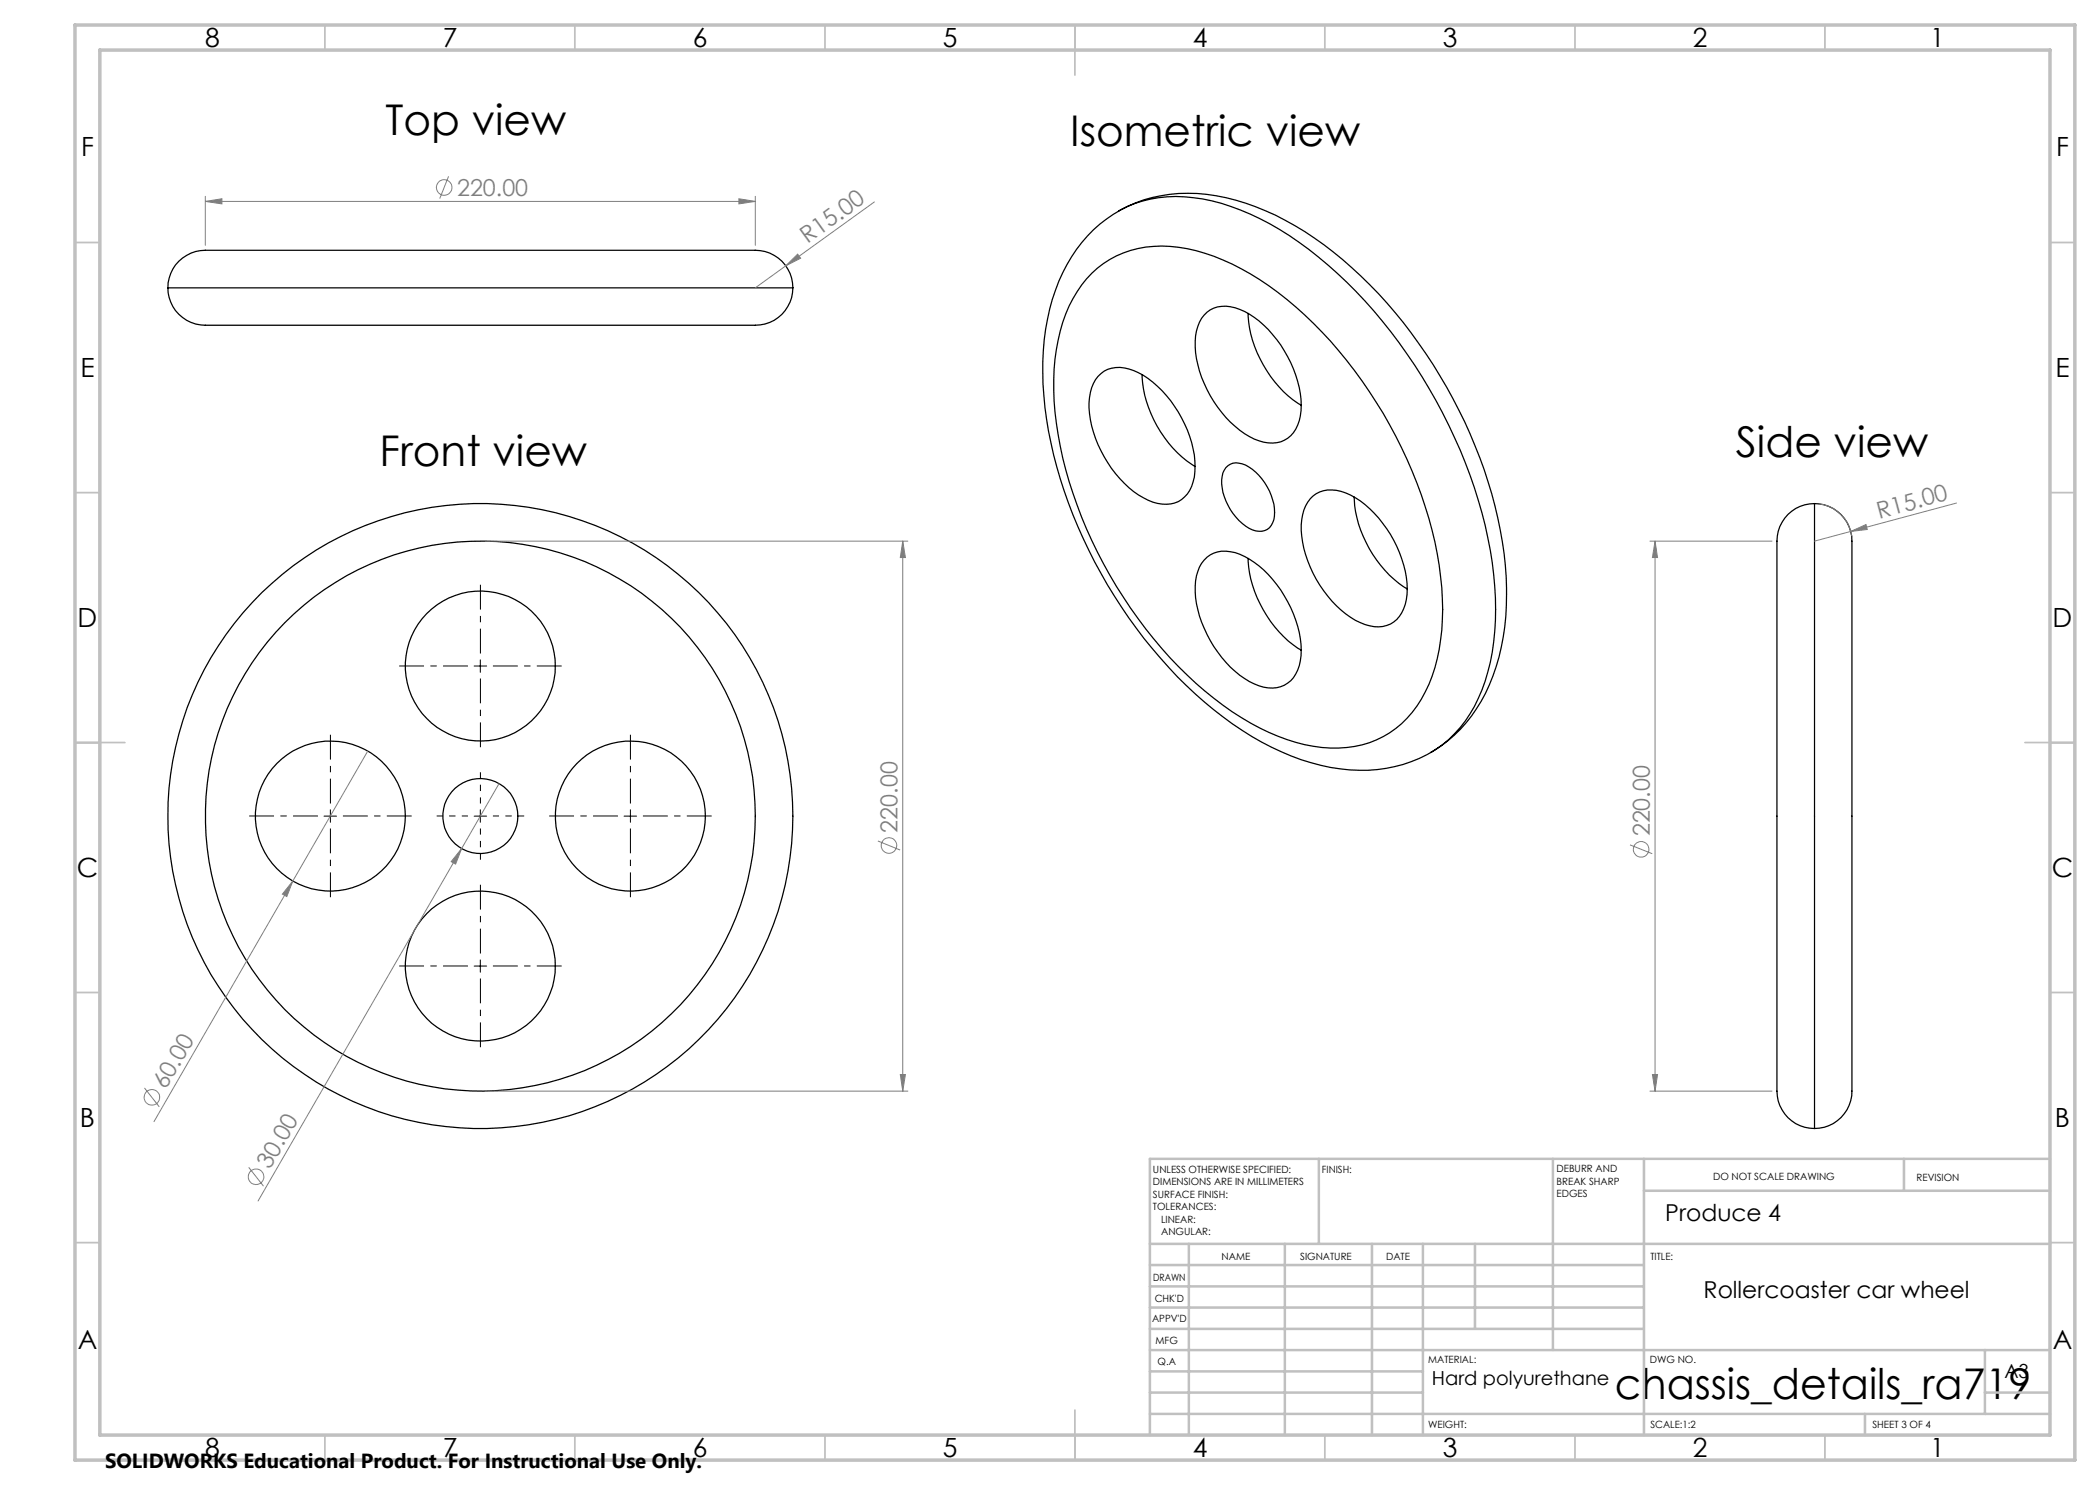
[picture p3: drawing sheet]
<svg xmlns="http://www.w3.org/2000/svg" width="420mm" height="297mm" viewBox="0 0 420 297" stroke-linecap="round" stroke-linejoin="round" font-family="sans-serif">
<g fill="none" stroke="#000" stroke-width=".25">
<path d="M33.6 57.6a7.7 7.7 0 0 1 8.7-7.5h107.2a10.5 10.5 0 0 1 5.3 1 7.5 7.5 0 0 1 3.8 6.5M33.6 57.6a7.6 7.6 0 0 0 8.7 7.4h107.2a10.8 10.8 0 0 0 5.3-.9 7.6 7.6 0 0 0 3.8-6.5M33.6 57.6h125M218.4 54.6a20.1 20.1 0 0 1 17.3-5.1 45 45 0 0 1 21.7 10.4 89.6 89.6 0 0 1 30.4 53.1 47.4 47.4 0 0 1-1.4 22.3 21.1 21.1 0 0 1-11.1 12.7 24.5 24.5 0 0 1-17.9-.1 57.4 57.4 0 0 1-21.7-14.6 90.8 90.8 0 0 1-24.1-46.3 45.5 45.5 0 0 1 1.5-24.2 24.3 24.3 0 0 1 5.3-8.2zM218.7 46a27.4 27.4 0 0 1 22.6-7.1 51.5 51.5 0 0 1 25.4 11.5 96.3 96.3 0 0 1 28.3 38.7 77.9 77.9 0 0 1 6.3 31.9 39.5 39.5 0 0 1-7 22.2 27 27 0 0 1-26.3 10.6 50.6 50.6 0 0 1-23.4-10.4 94.8 94.8 0 0 1-29-38.1 80.5 80.5 0 0 1-7-33 39 39 0 0 1 7.8-23.8zM223.7 42.2a24.4 24.4 0 0 1 16.8-2.4 52.6 52.6 0 0 1 23.2 11.6 101.7 101.7 0 0 1 29.4 41.1 77.1 77.1 0 0 1 5.8 33.8 35.1 35.1 0 0 1-5.8 17.9 21.9 21.9 0 0 1-6.9 6.3M219.6 75.3a6 6 0 0 1 7.1-1.2 21 21 0 0 1 10.2 10.7 17 17 0 0 1 1.7 11.6 5.6 5.6 0 0 1-7.1 4.3 17 17 0 0 1-9.2-7 22.8 22.8 0 0 1-4.5-13.2 8.4 8.4 0 0 1 1.8-5.2zM228.4 74.9a23.4 23.4 0 0 0 10.6 18.4M241.4 62.4a6.3 6.3 0 0 1 6.5-.5 20.9 20.9 0 0 1 10.3 10.7 17.6 17.6 0 0 1 1.7 11.5 5.8 5.8 0 0 1-8.1 4.1 20.5 20.5 0 0 1-11-11.5 16.3 16.3 0 0 1-1.2-11.4 5.9 5.9 0 0 1 1.8-2.9zM249.6 62.7a23.6 23.6 0 0 0 10.6 18.4M245.2 93.5a2.84 2.84 0 0 1 3.3-.7 11.1 11.1 0 0 1 6.4 10.5 2.99 2.99 0 0 1-4.4 2.7 11.1 11.1 0 0 1-6.1-10.8l.2-.6zM262 99.8a6 6 0 0 1 7.2-1.2 20.4 20.4 0 0 1 9.6 9.5 19.3 19.3 0 0 1 2.5 11.8 6.1 6.1 0 0 1-4.8 5.4 10.2 10.2 0 0 1-7.3-2.5 23.5 23.5 0 0 1-9-17.8 8.4 8.4 0 0 1 1.8-5.2z"/>
<path d="M270.8 99.4a23.4 23.4 0 0 0 10.6 18.4M241.4 111.4a6.2 6.2 0 0 1 6.5-.6 21.1 21.1 0 0 1 10.3 10.8 17.6 17.6 0 0 1 1.7 11.5 5.8 5.8 0 0 1-8.1 4.1 20.1 20.1 0 0 1-10.4-10.3 18.3 18.3 0 0 1-2.1-11.7 6.7 6.7 0 0 1 2.1-3.8zM249.6 111.7a23.4 23.4 0 0 0 10.6 18.3M362.9 100.7a7.6 7.6 0 0 1 7.5 8.6v107.2a11.1 11.1 0 0 1-1 5.5 7.4 7.4 0 0 1-6.5 3.7M362.9 100.7a7.7 7.7 0 0 0-7.5 8.6v107.2a12.3 12.3 0 0 0 .6 4.6 7.5 7.5 0 0 0 6.9 4.6M362.9 100.7v125"/>
<circle cx="96.1" cy="133.2" r="15"/>
<circle cx="66.1" cy="163.2" r="15"/>
<circle cx="96.1" cy="163.2" r="55"/>
<circle cx="96.1" cy="163.2" r="62.5"/>
<circle cx="96.1" cy="163.2" r="7.5"/>
<circle cx="126.1" cy="163.2" r="15"/>
<circle cx="96.1" cy="193.2" r="15"/>
</g>
<g fill="none" stroke="#808080" stroke-width=".2">
<path d="M41.1 39.3v9.8M89.7 35.3l-1.8 4.4M147.8 39.8l3.3 .5-3.3 .5zM151.1 39.3v9.8M41.1 40.3l3.3-.5v1zM41.1 40.3h110M157.2 53.2l2.3-2.4 .6 .8zM157.2 53.2l-6.1 4.4M174.9 40.4l-17.7 12.8M97.1 108.2h84.5M180.6 108.2l.5 3.3h-1zM180.6 108.2v110"/>
<path d="M330 108.2h24.4M331 108.2l.5 3.3h-1zM331 108.2v110M363.9 100.8a7.6 7.6 0 0 1 6.4 6.4M370.1 106.3l3.1-1.4 .3 1zM391.3 100.6l-28.4 7.6M73.6 150.2l-15 26M99.8 156.7l-7.5 13M58.6 176.2l-1.2 3.1-.9-.5zM58.6 176.2l-27.8 48.1M92.3 169.7l-1.2 3.1-.9-.5zM92.3 169.7l-40.7 70.5"/>
<path d="M175.6 168.2l4.4 1.8M326 169l4.4 1.7M28.9 217.6l3 3.8M97.1 218.2h84.5M180.1 214.9h1l-.5 3.3zM330 218.2h24.4M330.5 214.9h1l-.5 3.3zM49.7 233.5l3 3.7"/>
<circle cx="88.8" cy="37.5" r="1.55"/>
<circle cx="177.8" cy="169.1" r="1.55"/>
<circle cx="328.2" cy="169.9" r="1.55"/>
<circle cx="30.4" cy="219.5" r="1.55"/>
<circle cx="51.2" cy="235.3" r="1.55"/>
</g>
<path d="M93.6 163.2h-6.3M96.1 160.7v-6.3M96.1 165.7v6.2M98.6 163.2h6.2" fill="none" stroke="#000" stroke-width=".2" stroke-dasharray="15.2 1.3 1.3 1.3" stroke-dashoffset="14" stroke-linecap="butt"/>
<g fill="none" stroke="#000" stroke-width=".2" stroke-dasharray="15.2 1.3 1.3 1.3" stroke-dashoffset="10.3" stroke-linecap="butt">
<path d="M93.6 133.2h-13.8M96.1 130.7v-13.8M96.1 135.7v13.7M98.6 133.2h13.7M63.6 163.2h-13.8M66.1 160.7v-13.8M66.1 165.7v13.7M68.6 163.2h13.7M123.6 163.2h-13.8M126.1 160.7v-13.8M126.1 165.7v13.7M128.6 163.2h13.7"/>
<path d="M93.6 193.2h-13.8M96.1 190.7v-13.8M96.1 195.7v13.7M98.6 193.2h13.7"/>
</g>
<path d="M94.8 133.2h2.5M96.1 132v2.5M64.8 163.2h2.5M66.1 162v2.5M94.8 163.2h2.5M96.1 162v2.5M124.8 163.2h2.5M126.1 162v2.5M94.8 193.2h2.5M96.1 192v2.4" fill="none" stroke="#000" stroke-width=".2"/>
<g fill="none" stroke="#c0c0c0" stroke-width=".35">
<path d="M65 5v5M115 5v5M165 5v5M215 5v10M265 5v5M315 5v5M365 5v5M15 48.5h5M410 48.5h5M15 98.5h5M410 98.5h5M15 148.5h10"/>
<path d="M405 148.5h10M15 198.5h5M410 198.5h5M15 248.5h5M410 248.5h5M65 287v5M115 287v5M165 287v5M215 282v10M265 287v5M315 287v5M365 287v5"/>
</g>
<g fill="none" stroke="#c0c0c0" stroke-width=".5">
<path d="M263.8 231.8v17M310.6 231.8v38.2M328.8 231.8v55.2M328.8 238.2h81.2M380.8 231.8v6.4M410 231.8h-180v55.2M230 248.8h180M230 257.3h98.8M230 253h98.8M237.8 248.8v38.2M257 248.8v38.2M274.4 248.8v38.2"/>
<path d="M284.6 248.8v38.2M295 248.8v17M230 265.8h98.8M230 261.5h98.8M230 278.5h54.6M230 274.3h54.6M230 270h180M397 278.5h13M397 270v12.8M230 282.8h180M373 282.8v4.2"/>
</g>
<path d="M15 5h400v287h-400zM20 10h390v277h-390z" fill="none" stroke="#c0c0c0" stroke-width=".7"/>
<g fill="#808080">
<path d="M370.1 106.3l3.1-1.4 .3 1z"/>
<path d="M157.2 53.2l2.3-2.4 .6 .8z"/>
<path d="M58.6 176.2l-1.2 3.1-.9-.5z"/>
<path d="M92.3 169.7l-1.2 3.1-.9-.5z"/>
<path d="M147.8 39.8l3.3 .5-3.3 .5zM41.1 40.3l3.3-.5v1z"/>
<path d="M180.6 108.2l.5 3.3h-1zM180.1 214.9h1l-.5 3.3zM331 108.2l.5 3.3h-1zM330.5 214.9h1l-.5 3.3z"/>
</g>
<g font-size="8.5">
<text x="77.1" y="26.9">Top view</text>
<text x="214" y="29.2">Isometric view</text>
<text x="75.9" y="93.2">Front view</text>
<text x="347.2" y="91.4">Side view</text>
<text x="323" y="279.7">chassis_details_ra719</text>
</g>
<g font-size="5.3">
<text x="41" y="9.5">8</text>
<text x="88.5" y="9.5">7</text>
<text x="138.5" y="9.5">6</text>
<text x="188.5" y="9.5">5</text>
<text x="238.5" y="9.5">4</text>
<text x="288.5" y="9.5">3</text>
<text x="338.5" y="9.5">2</text>
<text x="386" y="9.5">1</text>
<text x="16.2" y="31.2">F</text>
<text x="411.2" y="31.2">F</text>
<text x="16.1" y="75.5">E</text>
<text x="411.1" y="75.5">E</text>
<text x="15.5" y="125.5">D</text>
<text x="410.5" y="125.5">D</text>
<text x="15.4" y="175.5">C</text>
<text x="410.4" y="175.5">C</text>
<text x="16" y="225.5">B</text>
<text x="411" y="225.5">B</text>
<text x="15.5" y="269.7">A</text>
<text x="410.5" y="269.7">A</text>
<text x="41" y="291.5">8</text>
<text x="88.5" y="291.5">7</text>
<text x="138.5" y="291.5">6</text>
<text x="188.5" y="291.5">5</text>
<text x="238.5" y="291.5">4</text>
<text x="288.5" y="291.5">3</text>
<text x="338.5" y="291.5">2</text>
<text x="386" y="291.5">1</text>
</g>
<g font-size="4.7" fill="#808080">
<text x="91.4" y="39.2">220.00</text>
<text x="161.5" y="48.8" transform="rotate(-36 161.5 48.8)">R15.00</text>
<text x="375.8" y="103.7" transform="rotate(-15 375.8 103.7)">R15.00</text>
<text x="179.5" y="166.5" transform="rotate(-90 179.5 166.5)">220.00</text>
<text x="330" y="167.3" transform="rotate(-90 330 167.3)">220.00</text>
<text x="33.2" y="218.1" transform="rotate(-60 33.2 218.1)">60.00</text>
<text x="54" y="234" transform="rotate(-60 54 234)">30.00</text>
</g>
<g font-size="4.7">
<text x="333" y="244.2">Produce 4</text>
<text x="340.7" y="259.5">Rollercoaster car wheel</text>
</g>
<text font-size="4.1" x="21" y="293.7">SOLIDWORKS Educational Product. For Instructional Use Only.</text>
<g font-size="3.9">
<text x="400.9" y="275.5">A3</text>
<text x="286.4" y="277">Hard polyurethane</text>
</g>
<g font-size="2">
<text x="230.6" y="234.6">UNLESS OTHERWISE SPECIFIED:</text>
<text x="230.6" y="237.1">DIMENSIONS ARE IN MILLIMETERS</text>
<text x="230.6" y="239.6">SURFACE FINISH:</text>
<text x="264.4" y="234.6">FINISH:</text>
<text x="311.3" y="234.5">DEBURR AND</text>
<text x="311.3" y="237">BREAK SHARP</text>
<text x="311.3" y="239.5">EDGES</text>
<text x="342.6" y="236">DO NOT SCALE DRAWING</text>
<text x="383.3" y="236.2">REVISION</text>
<text x="230.6" y="242.1">TOLERANCES:</text>
<text x="232.2" y="244.6">LINEAR:</text>
<text x="232.2" y="247.1">ANGULAR:</text>
<text x="244.3" y="252">NAME</text>
<text x="260" y="251.9">SIGNATURE</text>
<text x="277.2" y="251.9">DATE</text>
<text x="330.1" y="251.9">TITLE:</text>
<text x="230.6" y="256.1">DRAWN</text>
<text x="230.9" y="260.3">CHK'D</text>
<text x="230.4" y="264.4">APPV'D</text>
<text x="231.1" y="268.8">MFG</text>
<text x="231.5" y="273">Q.A</text>
<text x="285.6" y="272.5">MATERIAL:</text>
<text x="330" y="272.5">DWG NO.</text>
<text x="285.6" y="285.5">WEIGHT:</text>
<text x="330.1" y="285.6">SCALE:1:2</text>
<text x="374.5" y="285.6">SHEET 3 OF 4</text>
</g>
</svg>
